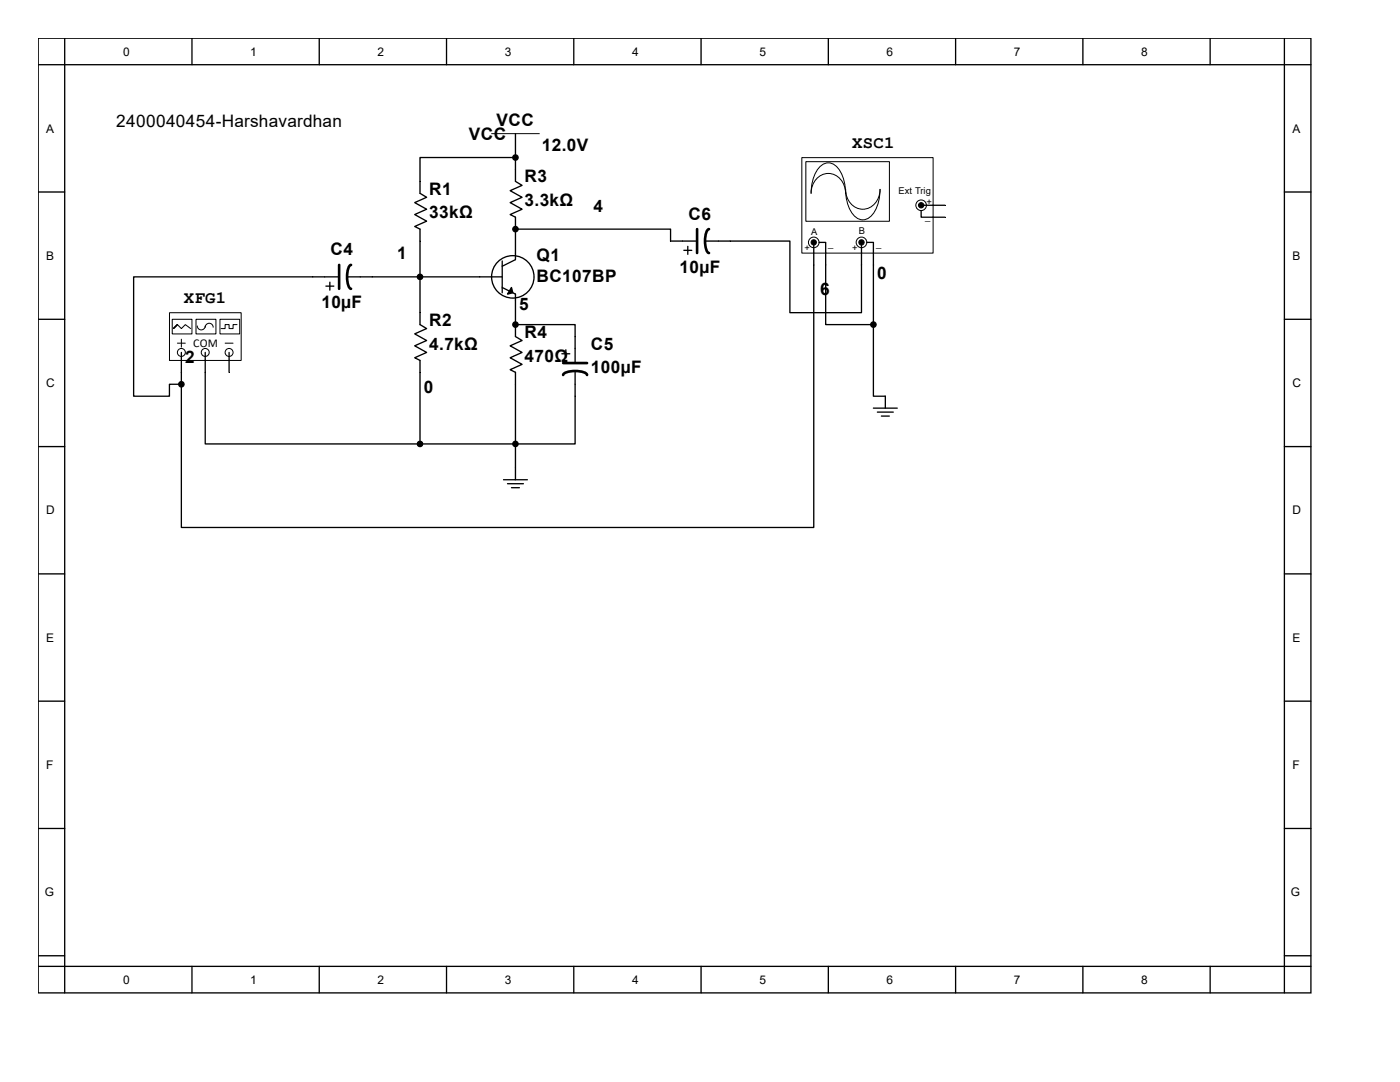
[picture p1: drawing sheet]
<svg xmlns="http://www.w3.org/2000/svg" width="279mm" height="216mm" viewBox="0 0 279 216" stroke-linecap="round" stroke-linejoin="round" font-family="sans-serif">
<g fill="none" stroke="#000" stroke-width=".26">
<path d="M7.6 7.6h254v190.5h-254zM7.6 12.9h254M12.9 7.6v190.5M38.3 7.6v5.3M63.7 7.6v5.3M89.1 7.6v5.3M114.5 7.6v5.3M139.9 7.6v5.3M165.3 7.6v5.3M190.7 7.6v5.3M216.1 7.6v5.3M241.5 7.6v5.3"/>
<path d="M256.3 7.6v190.5M7.6 38.3h5.3M83.8 36.2v2.4l1.3 .8-2.3 1 2.3 1.4-2.3 1 2.3 1.3-2.3 1.1 1 .5v2.4M102.9 33.8v2.4l1.3 .8-2.4 1 2.4 1.4-2.4 1 2.4 1.4-2.4 1 1.1 .5v2.4M256.3 38.3h5.3M7.6 63.7h5.3M83.8 62.4v2.4l1.3 .8-2.3 1 2.3 1.3-2.3 1.1 2.3 1.3-2.3 1.1 1 .5v2.4M102.9 64.8v2.4l1.3 .7-2.4 1.1 2.4 1.3-2.4 1.1 2.4 1.3-2.4 1.1 1.1 .5v2.4M256.3 63.7h5.3M7.6 89.1h5.3M100.5 95.7h4.8M101.3 96.5h3.2"/>
<path d="M102.1 97.3h1.6M102.9 93.3v2.4M256.3 89.1h5.3M7.6 114.5h5.3M256.3 114.5h5.3M7.6 139.9h5.3M256.3 139.9h5.3M7.6 165.3h5.3M256.3 165.3h5.3M7.6 190.7h5.3M7.6 192.8h254M38.3 192.8v5.3"/>
<path d="M63.7 192.8v5.3M89.1 192.8v5.3M114.5 192.8v5.3M139.9 192.8v5.3M165.3 192.8v5.3M190.7 192.8v5.3M216.1 192.8v5.3M241.5 192.8v5.3M256.3 190.7h5.3"/>
</g>
<path d="M33.9 62.4h14.2v9.5h-14.2z" fill="#fff"/>
<path d="M33.8 62.4h14.3v9.5h-14.3z" fill="none" stroke="#000" stroke-width=".2"/>
<circle cx="36.2" cy="70.3" r=".79" fill="#fff" stroke="#000" stroke-width=".2"/>
<path d="M36.2 70.3v1.6" fill="none" stroke="#000" stroke-width=".26"/>
<path d="M35.4 68.5h1.6" fill="none" stroke="#000" stroke-width=".2"/>
<circle cx="41" cy="70.3" r=".79" fill="#fff" stroke="#000" stroke-width=".2"/>
<path d="M41 70.3v1.6" fill="none" stroke="#000" stroke-width=".26"/>
<circle cx="45.7" cy="70.3" r=".79" fill="#fff" stroke="#000" stroke-width=".2"/>
<path d="M36.2 67.7v1.6M44.9 68.5h1.6" fill="none" stroke="#000" stroke-width=".2"/>
<path d="M45.7 70.3v1.6" fill="none" stroke="#000" stroke-width=".26"/>
<path d="M34.4 63.8h3.9v2.8h-3.9z" fill="#fff"/>
<path d="M34.4 63.7h3.9v2.9h-3.9zM34.6 65.6l.8-.8-.8 .8 .8-.8 .8 .8 .8-.8 1 .8" fill="none" stroke="#000" stroke-width=".2"/>
<path d="M39.2 63.8h3.9v2.8h-3.9z" fill="#fff"/>
<path d="M39.1 63.7h4v2.9h-4zM39.4 65a.79 .79 0 0 0 .8 .8 .79 .79 0 0 0 .8-.8M41 65.3a.79 .79 0 0 1 .8-.8 .79 .79 0 0 1 .7 .8" fill="none" stroke="#000" stroke-width=".2"/>
<path d="M43.9 63.8h3.9v2.8h-3.9z" fill="#fff"/>
<path d="M98.1 26.7h9.5M43.9 63.7h3.9v2.9h-3.9zM47.3 64.8h-.8v.8h-.8v-.8h-.8v.8h-.8" fill="none" stroke="#000" stroke-width=".2"/>
<g fill="none" stroke="#000" stroke-width=".26">
<path d="M102.9 31.4h-19.1v4.8M102.9 26.7v7.1M62.4 55.2h5.3M65 57.1h1.6M65.8 56.3v1.6M69.3 55.2h5M133.8 48.1h5.3M136.5 50h1.6M137.3 49.2v1.5M140.7 48.1h5M36.2 71.9v2.4M41 71.9v2.4"/>
<path d="M45.7 71.9v2.4M112.1 70.6h1.6M112.9 69.8v1.6M114.8 74v14.6h-11.9v-11.9M114.8 67.2v5.2"/>
</g>
<g fill="#000" stroke="#000" stroke-width=".26">
<circle cx="102.9" cy="31.4" r=".53"/>
<circle cx="102.9" cy="88.6" r=".53"/>
</g>
<path d="M67.7 52.9v4.7M70.1 52.9a2.44 2.44 0 0 0-.8 2.3l.1 1.2a1.27 1.27 0 0 0 .7 1.2M139.1 45.7v4.8M141.5 45.7a2.44 2.44 0 0 0-.8 2.4l.1 1.2a1.27 1.27 0 0 0 .7 1.2M112.4 74.8a2.44 2.44 0 0 1 2.4-.8l1.2 .1a1.27 1.27 0 0 1 1.2 .7M112.4 72.4h4.8" fill="none" stroke="#000" stroke-width=".53"/>
<path d="M160.1 31.5h26.1v19h-26.1z" fill="#fff"/>
<path d="M160 31.5h26.2v19h-26.2z" fill="none" stroke="#000" stroke-width=".2"/>
<path d="M160.9 32.3h16.6v11.9h-16.6z" fill="#fff"/>
<path d="M160.8 32.3h16.7v11.9h-16.7zM163.6 33.3a2.35 2.35 0 0 1 3.9 .6 8.3 8.3 0 0 1 1.3 4.7 3.5 3.5 0 0 0-1.7-3.4 3.5 3.5 0 0 0-3.7 .1 4.1 4.1 0 0 0-1.5 3.3 7.8 7.8 0 0 1 1.7-5.3zM168.8 37.8a3.5 3.5 0 0 0 1.6 3.3 3.5 3.5 0 0 0 3.7 0 4.1 4.1 0 0 0 1.5-3.3 7.2 7.2 0 0 1-2.2 5.7 2.38 2.38 0 0 1-3.4-1.1 8.3 8.3 0 0 1-1.2-4.6z" fill="none" stroke="#000" stroke-width=".2"/>
<g fill="#fff" stroke="#000" stroke-width=".2">
<circle cx="171.9" cy="48.4" r="1.06"/>
<circle cx="162.4" cy="48.4" r="1.06"/>
<circle cx="183.8" cy="41" r="1.06"/>
</g>
<g fill="none" stroke="#000" stroke-width=".26">
<path d="M62.4 55.2h-35.7v23.9h7.1v-2.4h2.4M74.3 55.2h25.9M83.8 48.1v14.3M100.2 52.1v6.3M100.2 57.4l2.7 1.3v6.1M133.8 48.1v-2.4h-30.9v6.1l-2.7 1.3M145.7 48.1h11.9v14.3h14.3v-14M162.4 48.9v56.4h-126.2v-28.6M163.5 48.4h1.3v16.4h9.5M173 48.4h1.3v16.4M183.8 42v1.3h4.8M184.1 41h4.5"/>
<path d="M36.2 74.3v2.4M41 74.3v14.3h42.8M83.8 74.3v14.3M102.9 64.8h11.9v2.4M102.9 64.8h.1M174.3 64.8v14.3h2.4v2.3M83.8 88.6h19.1v4.7M174.3 81.4h4.8M175.1 82.2h3.2M175.9 83h1.6"/>
<circle cx="102.3" cy="55.2" r="4.2"/>
</g>
<g fill="#000" stroke="#000" stroke-width=".2">
<circle cx="162.4" cy="48.4" r=".53"/>
<circle cx="171.9" cy="48.4" r=".53"/>
<circle cx="183.8" cy="41" r=".53"/>
</g>
<g fill="#000" stroke="#000" stroke-width=".26">
<path d="M102.1 57.4l.2 1-1 .3z"/>
<circle cx="83.8" cy="55.2" r=".53"/>
<circle cx="102.9" cy="45.7" r=".53"/>
<circle cx="36.2" cy="76.7" r=".53"/>
<circle cx="102.9" cy="64.8" r=".53"/>
<circle cx="174.3" cy="64.8" r=".53"/>
<circle cx="83.8" cy="88.6" r=".53"/>
</g>
<g font-size="3.4">
<text x="23.2" y="25.3">2400040454-Harshavardhan</text>
<text x="93.6" y="27.9">VCC</text>
<text x="99.1" y="25.1">VCC</text>
<text x="170.1" y="29.5">XSC1</text>
<text x="108.2" y="30.1">12.0V</text>
<text x="85.6" y="38.8">R1</text>
<text x="104.7" y="36.4">R3</text>
<text x="104.7" y="41.2">3.3kΩ</text>
<text x="85.6" y="43.6">33kΩ</text>
<text x="118.4" y="42.2">4</text>
<text x="137.4" y="43.8">C6</text>
<text x="66" y="51">C4</text>
<text x="79.3" y="51.8">1</text>
<text x="107.1" y="52">Q1</text>
<text x="107.1" y="56.3">BC107BP</text>
<text x="135.6" y="54.4">10µF</text>
<text x="163.7" y="58.9">6</text>
<text x="175" y="55.8">0</text>
<text x="36.7" y="60.5">XFG1</text>
<text x="64.1" y="61.6">10µF</text>
<text x="85.6" y="65">R2</text>
<text x="103.6" y="61.8">5</text>
<text x="85.6" y="69.8">4.7kΩ</text>
<text x="104.7" y="67.4">R4</text>
<text x="117.9" y="69.8">C5</text>
<text x="37" y="72.4">2</text>
<text x="104.7" y="72.1">470Ω</text>
<text x="117.9" y="74.5">100µF</text>
<text x="84.6" y="78.5">0</text>
</g>
<g font-size="2.4">
<text x="24.6" y="11.1">0</text>
<text x="50" y="11.1">1</text>
<text x="75.4" y="11.1">2</text>
<text x="100.8" y="11.1">3</text>
<text x="126.2" y="11.1">4</text>
<text x="151.6" y="11.1">5</text>
<text x="177" y="11.1">6</text>
<text x="202.4" y="11.1">7</text>
<text x="227.8" y="11.1">8</text>
<text x="9.2" y="26.5">A</text>
<text x="257.9" y="26.5">A</text>
<text x="9.2" y="51.9">B</text>
<text x="257.9" y="51.9">B</text>
<text x="38.6" y="69.2">COM</text>
<text x="9.2" y="77.3">C</text>
<text x="257.9" y="77.3">C</text>
<text x="9.2" y="102.7">D</text>
<text x="257.9" y="102.7">D</text>
<text x="9.2" y="128.1">E</text>
<text x="257.9" y="128.1">E</text>
<text x="9.2" y="153.5">F</text>
<text x="257.9" y="153.5">F</text>
<text x="8.9" y="178.9">G</text>
<text x="257.6" y="178.9">G</text>
<text x="24.6" y="196.3">0</text>
<text x="50" y="196.3">1</text>
<text x="75.4" y="196.3">2</text>
<text x="100.8" y="196.3">3</text>
<text x="126.2" y="196.3">4</text>
<text x="151.6" y="196.3">5</text>
<text x="177" y="196.3">6</text>
<text x="202.4" y="196.3">7</text>
<text x="227.8" y="196.3">8</text>
</g>
<g font-size="1.9">
<text x="179.3" y="38.7">Ext Trig</text>
<text x="184.9" y="40.8">+</text>
<text x="161.9" y="46.9">A</text>
<text x="171.4" y="46.6">B</text>
<text x="184.6" y="44">_</text>
<text x="160.6" y="50.1">+</text>
<text x="165.3" y="49.3">_</text>
<text x="170.1" y="50.1">+</text>
<text x="174.8" y="49.3">_</text>
</g>
</svg>
